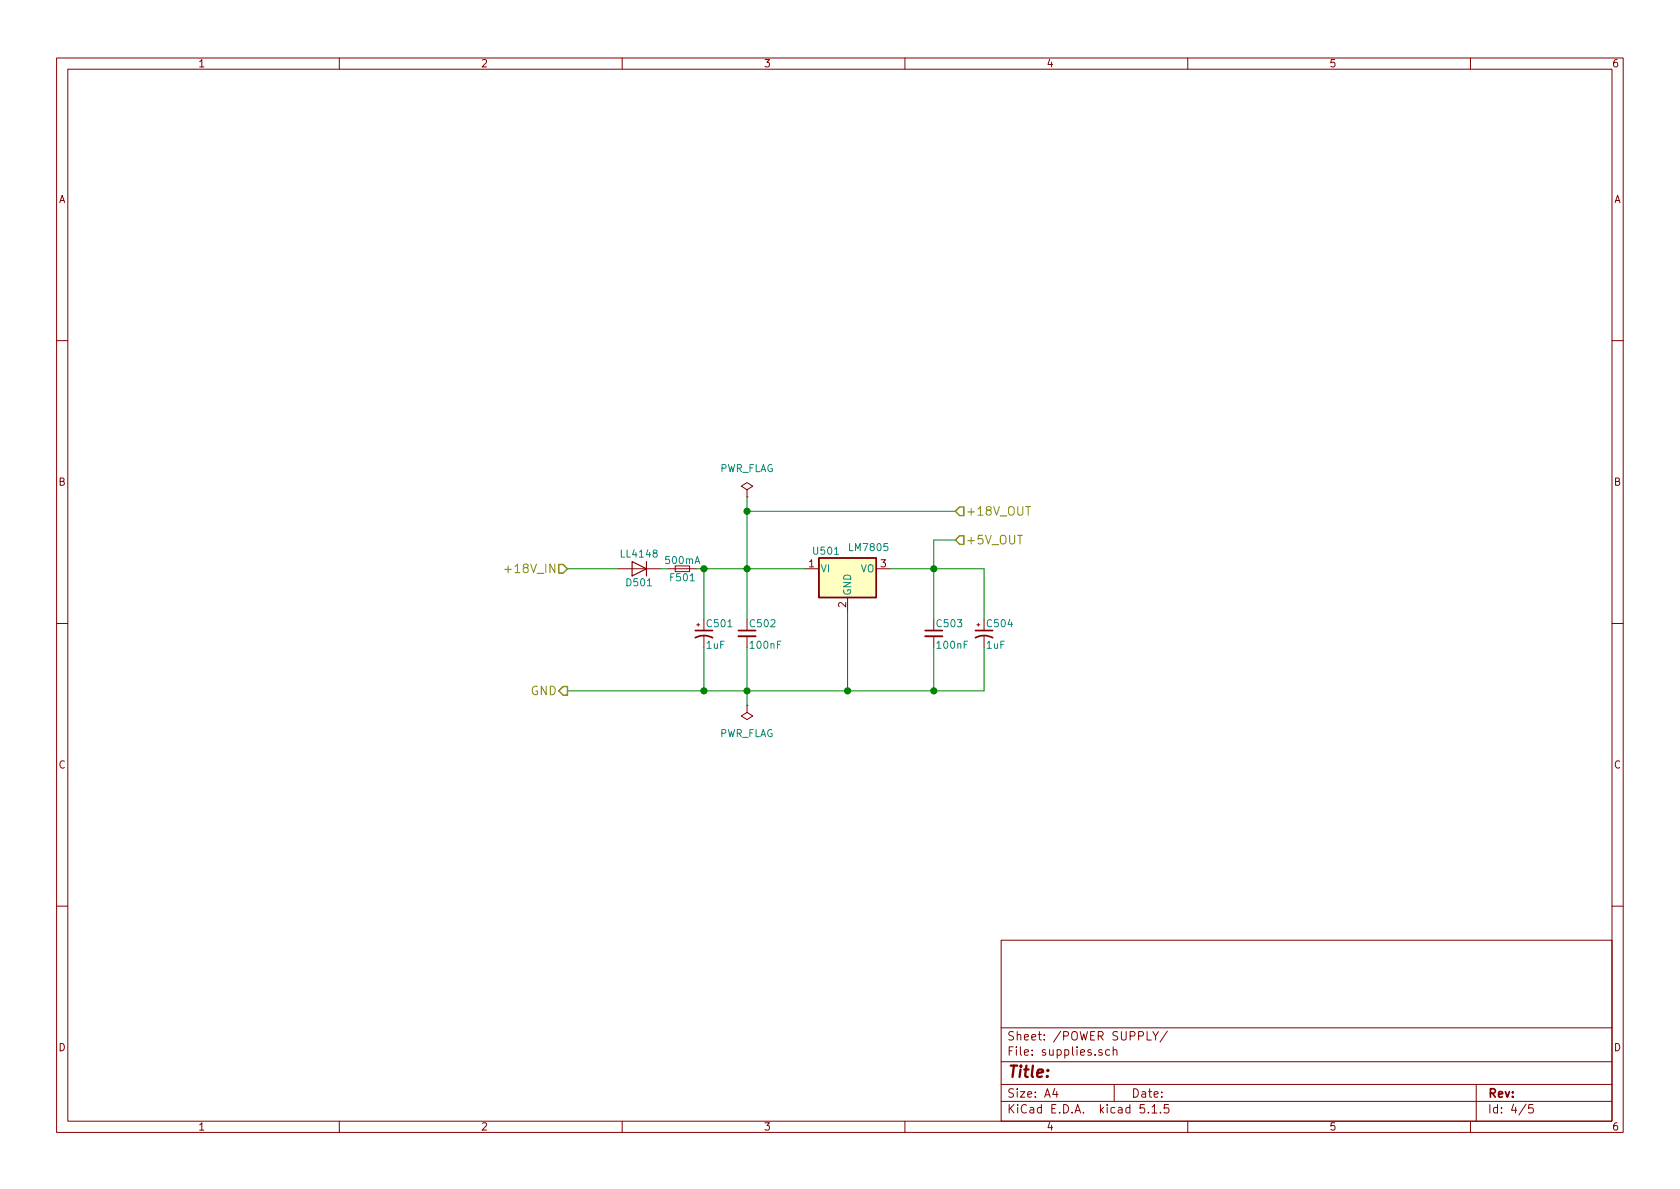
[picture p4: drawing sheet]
EESchema Schematic File Version 4
EELAYER 30 0
EELAYER END
$Descr A4 11693 8268
encoding utf-8
Sheet 4 5
Title ""
Date ""
Rev ""
Comp ""
Comment1 ""
Comment2 ""
Comment3 ""
Comment4 ""
$EndDescr
$Comp
L Regulator_Linear:LM7805_TO220 U501
U 1 1
P 5900 3950
F 0 "U501" H 5750 4075 50  0000 C CNN
F 1 "LM7805" H 5900 4100 50  0000 L CNN
F 2 "KicadZeniteSolarLibrary18:TO-220-3_Horizontal_TabDown_SMD" H 5900 4175 50  0001 C CIN
F 3 "https://www.sparkfun.com/datasheets/Components/LM7805.pdf" H 5900 3900 50  0001 C CNN
	1    5900 3950
	1    0    0    -1  
$EndComp
Text HLabel 3950 4800 0    60   Output ~ 0
GND
Text HLabel 6650 3750 2    60   Input ~ 0
+5V_OUT
$Comp
L Device:CP1_Small C501
U 1 1
P 4900 4400
F 0 "C501" H 4910 4470 50  0000 L CNN
F 1 "1uF" H 4910 4320 50  0000 L CNN
F 2 "Capacitor_Tantalum_SMD:CP_EIA-6032-20_AVX-F_Pad2.25x2.35mm_HandSolder" H 4900 4400 50  0001 C CNN
F 3 "" H 4900 4400 50  0001 C CNN
	1    4900 4400
	1    0    0    -1  
$EndComp
$Comp
L Device:C_Small C502
U 1 1
P 5200 4400
F 0 "C502" H 5210 4470 50  0000 L CNN
F 1 "100nF" H 5210 4320 50  0000 L CNN
F 2 "Capacitor_SMD:C_0805_2012Metric_Pad1.15x1.40mm_HandSolder" H 5200 4400 50  0001 C CNN
F 3 "" H 5200 4400 50  0001 C CNN
	1    5200 4400
	1    0    0    -1  
$EndComp
$Comp
L Diode:LL4148 D501
U 1 1
P 4450 3950
F 0 "D501" H 4450 4050 50  0000 C CNN
F 1 "LL4148" H 4450 3850 50  0000 C CNN
F 2 "Diode_SMD:D_MiniMELF_Handsoldering" H 4450 3775 50  0001 C CNN
F 3 "https://www.vishay.com/docs/85557/ll4148.pdf" H 4450 3950 50  0001 C CNN
	1    4450 3950
	-1   0    0    1   
$EndComp
Text HLabel 3950 3950 0    60   Input ~ 0
+18V_IN
$Comp
L Device:C_Small C503
U 1 1
P 6500 4400
F 0 "C503" H 6510 4470 50  0000 L CNN
F 1 "100nF" H 6510 4320 50  0000 L CNN
F 2 "Capacitor_SMD:C_0805_2012Metric_Pad1.15x1.40mm_HandSolder" H 6500 4400 50  0001 C CNN
F 3 "" H 6500 4400 50  0001 C CNN
	1    6500 4400
	1    0    0    -1  
$EndComp
$Comp
L Device:CP1_Small C504
U 1 1
P 6850 4400
F 0 "C504" H 6860 4470 50  0000 L CNN
F 1 "1uF" H 6860 4320 50  0000 L CNN
F 2 "Capacitor_Tantalum_SMD:CP_EIA-6032-20_AVX-F_Pad2.25x2.35mm_HandSolder" H 6850 4400 50  0001 C CNN
F 3 "" H 6850 4400 50  0001 C CNN
	1    6850 4400
	1    0    0    -1  
$EndComp
$Comp
L Device:Fuse_Small F501
U 1 1
P 4750 3950
F 0 "F501" H 4750 3890 50  0000 C CNN
F 1 "500mA" H 4750 4010 50  0000 C CNN
F 2 "Fuse:Fuse_1206_3216Metric_Pad1.42x1.75mm_HandSolder" H 4750 3950 50  0001 C CNN
F 3 "https://www.mouser.com/datasheet/2/643/0ZCJ_Nov2016-1132002.pdf" H 4750 3950 50  0001 C CNN
	1    4750 3950
	1    0    0    -1  
$EndComp
Wire Wire Line
	4900 4800 4900 4500
Connection ~ 4900 3950
Wire Wire Line
	5200 4500 5200 4800
Connection ~ 4900 4800
Connection ~ 5200 3950
Wire Wire Line
	4300 3950 3950 3950
Wire Wire Line
	6200 3950 6500 3950
Wire Wire Line
	6500 3750 6500 3950
Connection ~ 5200 4800
Wire Wire Line
	5900 4800 5900 4250
Wire Wire Line
	6500 4800 6500 4500
Connection ~ 5900 4800
Connection ~ 6500 3950
Wire Wire Line
	3950 4800 4900 4800
Wire Wire Line
	6850 3950 6850 4300
Wire Wire Line
	6850 4800 6850 4500
Connection ~ 6500 4800
Wire Wire Line
	4900 3950 4900 4300
Wire Wire Line
	4850 3950 4900 3950
Wire Wire Line
	6650 3750 6500 3750
Wire Wire Line
	4900 3950 5200 3950
Wire Wire Line
	4900 4800 5200 4800
Wire Wire Line
	5200 3950 5200 4300
Wire Wire Line
	5200 3950 5600 3950
Wire Wire Line
	5200 4800 5200 4900
Wire Wire Line
	5200 4800 5900 4800
Wire Wire Line
	5900 4800 6500 4800
Wire Wire Line
	6500 3950 6850 3950
Wire Wire Line
	6500 3950 6500 4300
Wire Wire Line
	6500 4800 6850 4800
Wire Wire Line
	4600 3950 4650 3950
Text HLabel 6650 3550 2    60   Input ~ 0
+18V_OUT
Wire Wire Line
	5200 3550 5200 3950
Wire Wire Line
	5200 3550 6650 3550
Connection ~ 5200 3550
Wire Wire Line
	5200 3450 5200 3550
$Comp
L power:PWR_FLAG #FLG0501
U 1 1
P 5200 3450
F 0 "#FLG0501" H 5200 3525 50  0001 C CNN
F 1 "PWR_FLAG" H 5200 3650 50  0000 C CNN
F 2 "" H 5200 3450 50  0001 C CNN
F 3 "~" H 5200 3450 50  0001 C CNN
	1    5200 3450
	1    0    0    -1  
$EndComp
$Comp
L power:PWR_FLAG #FLG0502
U 1 1
P 5200 4900
F 0 "#FLG0502" H 5200 4975 50  0001 C CNN
F 1 "PWR_FLAG" H 5200 5100 50  0000 C CNN
F 2 "" H 5200 4900 50  0001 C CNN
F 3 "~" H 5200 4900 50  0001 C CNN
	1    5200 4900
	-1   0    0    1   
$EndComp
$EndSCHEMATC
